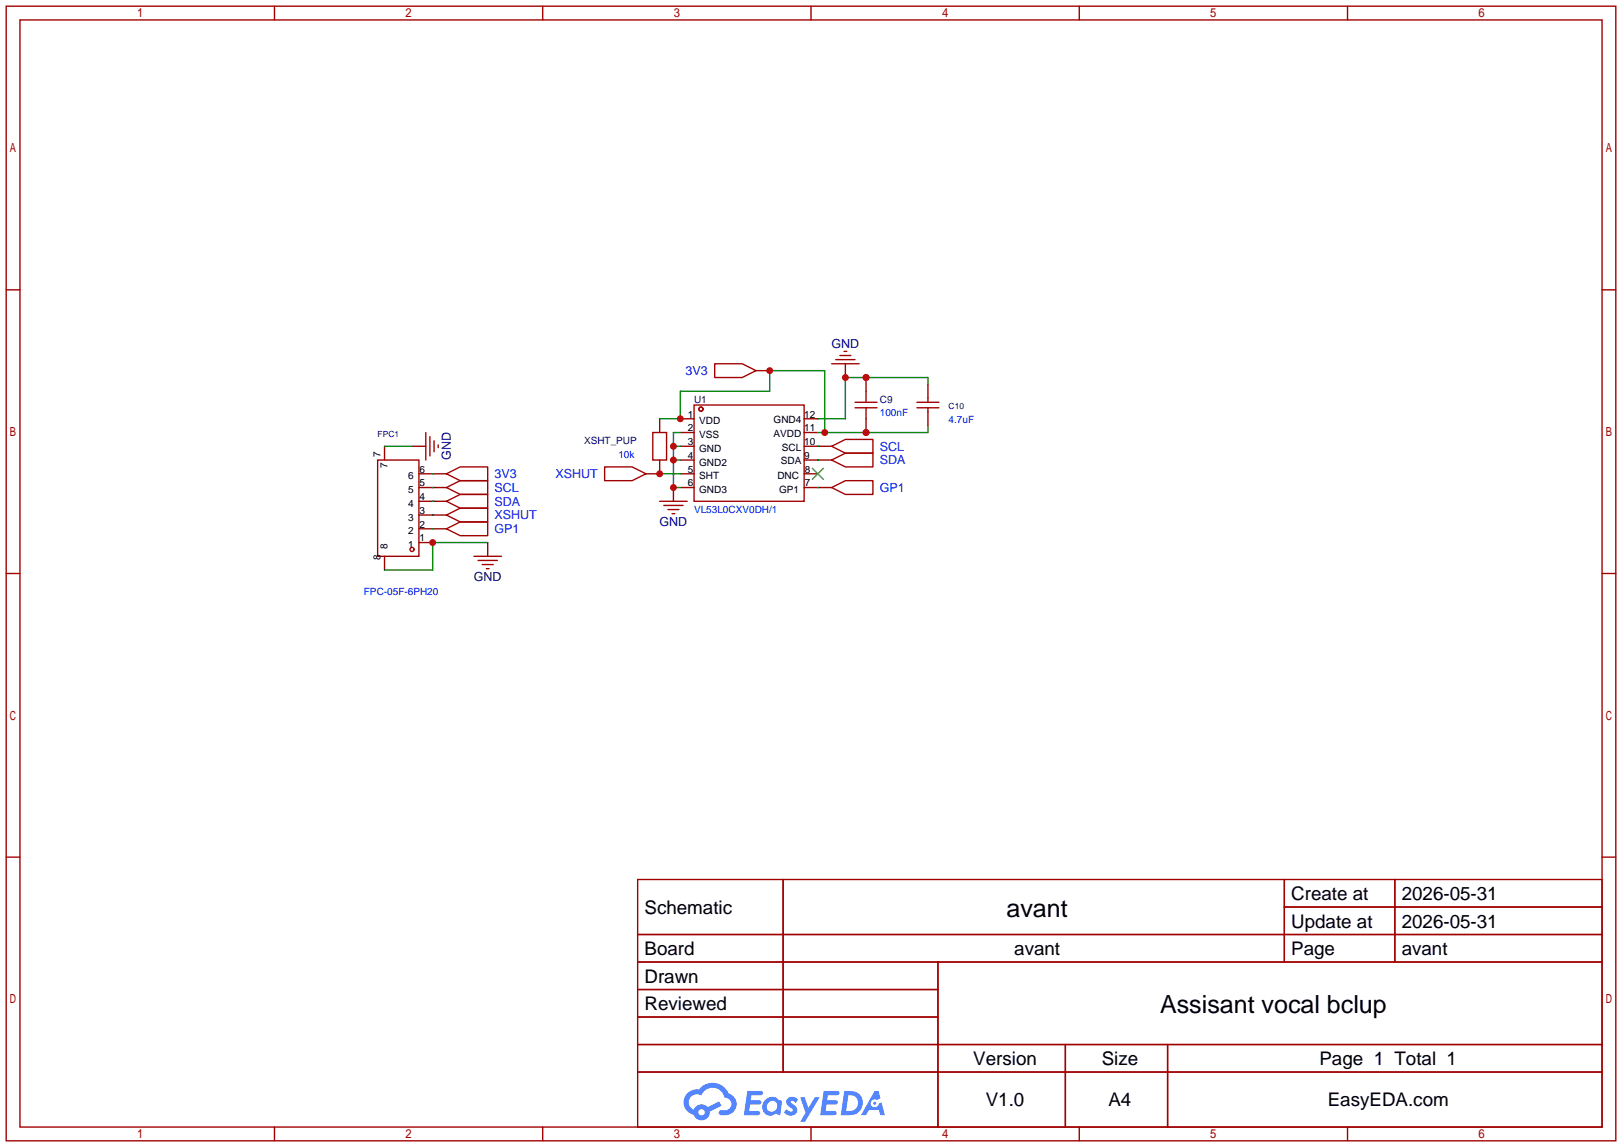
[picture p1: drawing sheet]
<svg xmlns="http://www.w3.org/2000/svg" width="299mm" height="212mm" viewBox="0 0 299 212" stroke-linecap="round" stroke-linejoin="round" font-family="sans-serif">
<g fill="none" stroke="#a10000" stroke-width=".25">
<path d="M1.1 1.1h297.2v209.6h-297.2zM3.7 3.7h292.1v204.5h-292.1zM50.7 1.1v2.6M100.2 1.1v2.6M149.7 1.1v2.6M199.3 1.1v2.6M248.8 1.1v2.6M1.1 53.5h2.6M295.8 53.5h2.5M1.1 105.9h2.6M295.8 105.9h2.5M1.1 158.3h2.6"/>
<path d="M295.8 158.3h2.5M117.7 162.4h178.1v45.8h-178.1zM117.7 172.6h178.1M117.7 177.7h178.1M144.6 162.4v35.6M173.2 177.7v30.5M237.1 162.4v15.3M237.1 167.5h58.7M257.5 162.4v15.3M117.7 182.8h55.5M117.7 192.9h178.1M117.7 187.8h55.5"/>
<path d="M117.7 198h178.1M196.7 192.9v15.3M215.6 192.9v15.3M50.7 208.2v2.5M100.2 208.2v2.5M149.7 208.2v2.5M199.3 208.2v2.5M248.8 208.2v2.5"/>
</g>
<g fill="#5487ff">
<path d="M145.5 202.8a1.3 1.3 0 0 1 1.8 .3l-.4 .6a.54 .54 0 0 0-.9-.2l.1 .2a1.58 1.58 0 0 1 1.1 1.6 1.43 1.43 0 0 1-2.5 .1l.5-.6a.64 .64 0 0 0 .5 .5 .64 .64 0 0 0 .7-.3l-.2-.2a1.6 1.6 0 0 1-1-1.6z"/>
<path d="M147.7 202.7h.9l.7 1.9 1.1-1.9h.9l-2.7 4.5h-.9l1-1.7z"/>
<path d="M138 201.5h1.6a1.31 1.31 0 0 1 1.2 .2 .4 .4 0 0 1-.3 .6h-1.8l-.1 .9h1.6a.4 .4 0 0 1 .4 .4 .4 .4 0 0 1-.4 .4h-1.7l-.2 1.2h.8a1.23 1.23 0 0 1 1.2 .2 .39 .39 0 0 1-.3 .6h-2.7z"/>
<path d="M152.1 201.5h1.6a1.32 1.32 0 0 1 1.3 .2 .39 .39 0 0 1-.4 .6h-1.7l-.2 .9h1.7a.4 .4 0 0 1 .3 .4 .4 .4 0 0 1-.4 .4h-1.7l-.2 1.2h.8a1.23 1.23 0 0 1 1.2 .2 .39 .39 0 0 1-.3 .6h-2.7z"/>
<path d="M161.5 201.5h.7l.4 1.3-.7 .4a.75 .75 0 0 0-1.1 .3 .75 .75 0 0 0 .5 1 .75 .75 0 0 0 .9-.6l.6-.3 .6 2.4h-.9l-.2-1h-1.9l-.5 1h-.9z"/>
<path d="M155.9 201.5l-.7 4.5h1.5a2.27 2.27 0 0 0 2.6-2.3 2.27 2.27 0 0 0-2.7-2.2zM156.6 202.3a1.5 1.5 0 0 1 1.8 1.5 1.5 1.5 0 0 1-1.9 1.4h-.3z"/>
<path d="M141.3 203.1a1.62 1.62 0 0 0-.4 2.1 1.62 1.62 0 0 0 2 .7l.4-.3 .3 .3 .5 .1 .3-2.5-.2-.3h-.4a1.58 1.58 0 0 0-2.5-.1zM141.9 203.6a.99 .99 0 0 1 1.6 .3 .99 .99 0 0 1-.9 1.4 .94 .94 0 0 1-1-.5 .94 .94 0 0 1 .3-1.2z"/>
<path d="M126.9 201.9a2.37 2.37 0 0 0 1.2 4 1.54 1.54 0 0 0 1.7 1 1.54 1.54 0 0 0 1.3-1.6l2.1-1.1-.5-.8-2 1.1a1.57 1.57 0 0 0-2.6 .4 1.5 1.5 0 0 1-.8-2.1 1.5 1.5 0 0 1 2.2-.5 2.23 2.23 0 0 1 2.3-1.4 2.23 2.23 0 0 1 2 1.8 1.16 1.16 0 0 1 1.2 1.1 1.16 1.16 0 0 1-1 1.3h-.7a.47 .47 0 0 0-.6 .3 .47 .47 0 0 0 .4 .6 2.23 2.23 0 0 0 2.3-.7 2.23 2.23 0 0 0 .4-2.3 2.16 2.16 0 0 0-1.3-1.1 3.2 3.2 0 0 0-5.4-.7l-1.2 .1zM129 205.4a.58 .58 0 0 1 1.1 0 .58 .58 0 0 1-1.1 0z"/>
<circle cx="161.5" cy="203.8" r=".28"/>
</g>
<g fill="none" stroke="#a10000" stroke-width=".25">
<path d="M128.1 74.8h20.4v17.8h-20.4zM153.5 67.2h5.1M154.3 66.4h3.6M155.1 65.7h2M155.8 64.9h.5M121.8 92.6h5.1M122.6 93.3h3.5M123.3 94.1h2M124.1 94.9h.5"/>
<circle cx="129.4" cy="75.6" r=".38"/>
</g>
<g fill="none" stroke="#870000" stroke-width=".25">
<path d="M125.6 77.3h2.5M125.6 79.9h2.5M148.5 77.3h2.5M148.5 79.9h2.5M156.1 67.2v2.5M124.3 90v2.6M125.6 82.4h2.5M125.6 85h2.5M125.6 87.5h2.5M125.6 90h2.5M148.5 82.4h2.5M148.5 85h2.5"/>
<path d="M148.5 87.5h2.5M148.5 90h2.5"/>
</g>
<path d="M150 86.5l2 2M152 86.5l-2 2" fill="none" stroke="#3c3" stroke-width=".25"/>
<path d="M125.6 79.9h-1.3v10.1h1.3M124.3 85h1.3M124.3 82.4h1.3" fill="none" stroke="#008700" stroke-width=".25"/>
<g fill="#c00">
<circle cx="124.3" cy="90" r=".63"/>
<circle cx="124.3" cy="85" r=".63"/>
<circle cx="124.3" cy="82.4" r=".63"/>
</g>
<path d="M171.3 71v-1.3h-15.2v7.6h-5.1" fill="none" stroke="#008700" stroke-width=".25"/>
<g fill="#c00">
<circle cx="156.1" cy="69.7" r=".63"/>
<circle cx="159.9" cy="69.7" r=".63"/>
</g>
<path d="M139.6 68.5h2.5M151 82.4h2.5M151 85h2.5" fill="none" stroke="#870000" stroke-width=".25"/>
<path d="M132 67.2h5l2.6 1.3-2.6 1.2h-5zM153.5 82.4l2.6-1.2h5.1v2.5h-5.1zM153.5 85l2.6-1.3h5.1v2.5h-5.1z" fill="none" stroke="#a10000" stroke-width=".25"/>
<path d="M121.8 77.3h3.8v-5h16.5v-3.8h10.2v11.4M171.3 78.6v1.3h-20.3M151 82.4h.1M151 85h.1" fill="none" stroke="#008700" stroke-width=".25"/>
<g fill="#c00">
<circle cx="142.1" cy="68.5" r=".63"/>
<circle cx="152.3" cy="79.9" r=".63"/>
<circle cx="159.9" cy="79.9" r=".63"/>
<circle cx="125.6" cy="77.3" r=".63"/>
</g>
<path d="M159.9 77.3v2.6M119.3 87.5h2.5" fill="none" stroke="#870000" stroke-width=".25"/>
<path d="M157.9 75.3h4M111.6 86.2h5.1l2.6 1.3-2.6 1.3h-5.1z" fill="none" stroke="#a10000" stroke-width=".25"/>
<path d="M121.8 87.5h3.8" fill="none" stroke="#008700" stroke-width=".25"/>
<circle cx="159.9" cy="79.9" r=".63" fill="#c00"/>
<path d="M157.9 74.3h4M159.9 72.3v2" fill="none" stroke="#a10000" stroke-width=".25"/>
<path d="M159.9 69.7v2.6" fill="none" stroke="#870000" stroke-width=".25"/>
<circle cx="159.9" cy="69.7" r=".63" fill="#c00"/>
<path d="M120.5 79.9h2.6v5.1h-2.6zM159.9 75.3v2M169.3 75.3h4.1M169.3 74.3h4.1M171.3 73.5v.8M171.3 75.3v.8" fill="none" stroke="#a10000" stroke-width=".25"/>
<path d="M121.8 77.3v2.6M171.3 71v2.5M171.3 76.1v2.5M121.8 85v2.5" fill="none" stroke="#870000" stroke-width=".25"/>
<circle cx="121.8" cy="87.5" r=".63" fill="#c00"/>
<path d="M71 82.4v2.6M77.3 90h5.1M77.3 97.7h5.1M77.3 95.1h5.1M77.3 92.6h5.1M77.3 87.5h5.1M151 90h2.5M71 102.7v2.6M77.3 100.2h2.6M90 100.2v2.5" fill="none" stroke="#870000" stroke-width=".25"/>
<g fill="none" stroke="#a10000" stroke-width=".25">
<path d="M69.7 85h7.6v17.7h-7.6zM82.4 87.5l2.6-1.3h5v2.6h-5zM82.4 90l2.6-1.2h5v2.5h-5zM82.4 92.6l2.6-1.3h5v2.6h-5zM82.4 95.1l2.6-1.2h5v2.5h-5zM82.4 97.7l2.6-1.3h5v2.5h-5zM153.5 90l2.6-1.2h5.1v2.5h-5.1zM87.5 102.7h5.1M88.3 103.5h3.5M89 104.3h2.1M89.8 105h.5"/>
<circle cx="76.1" cy="101.5" r=".38"/>
</g>
<path d="M79.9 87.5h.1M79.9 90h.1M79.9 92.6h.1M79.9 95.1h.1M79.9 97.7h.1M151 90h.1M90 100.2h-10.1v5.1h-8.9" fill="none" stroke="#008700" stroke-width=".25"/>
<circle cx="79.9" cy="100.2" r=".63" fill="#c00"/>
<path d="M76.1 82.4h2.5" fill="none" stroke="#870000" stroke-width=".25"/>
<path d="M78.6 79.9v5.1M79.4 80.6v3.6M80.1 81.4v2M80.9 82.2v.5" fill="none" stroke="#a10000" stroke-width=".25"/>
<path d="M71 82.4h5.1" fill="none" stroke="#008700" stroke-width=".25"/>
<g font-size="4.6">
<text x="185.8" y="169.4">avant</text>
<text x="214.2" y="187.1">Assisant vocal bclup</text>
</g>
<g font-size="3.5">
<text x="238.4" y="166.2">Create at</text>
<text x="258.8" y="166.2">2026-05-31</text>
<text x="119" y="168.8">Schematic</text>
<text x="238.4" y="171.3">Update at</text>
<text x="258.8" y="171.3">2026-05-31</text>
<text x="119" y="176.4">Board</text>
<text x="187.3" y="176.4">avant</text>
<text x="238.4" y="176.4">Page</text>
<text x="258.8" y="176.4">avant</text>
<text x="119" y="181.5">Drawn</text>
<text x="119" y="186.6">Reviewed</text>
<text x="179.7" y="196.7">Version</text>
<text x="203.4" y="196.7">Size</text>
<text x="243.6" y="196.7">Page 1 Total 1</text>
<text x="182" y="204.3">V1.0</text>
<text x="204.7" y="204.3">A4</text>
<text x="245.1" y="204.3">EasyEDA.com</text>
</g>
<g font-size="2.3" fill="#000080">
<text x="153.5" y="64.2">GND</text>
<text x="83.2" y="85" transform="rotate(-90 83.2 85)">GND</text>
<text x="121.8" y="97.2">GND</text>
<text x="87.5" y="107.4">GND</text>
</g>
<g font-size="2.3" fill="#00f">
<text x="126.6" y="69.3">3V3</text>
<text x="162.4" y="83.2">SCL</text>
<text x="91.3" y="88.3">3V3</text>
<text x="102.5" y="88.3">XSHUT</text>
<text x="162.4" y="85.8">SDA</text>
<text x="91.3" y="90.9">SCL</text>
<text x="91.3" y="93.4">SDA</text>
<text x="91.3" y="95.9">XSHUT</text>
<text x="162.4" y="90.9">GP1</text>
<text x="91.3" y="98.5">GP1</text>
</g>
<g font-size="1.8">
<text x="127" y="77.1">1</text>
<text x="148.5" y="77.1">12</text>
<text x="127" y="79.7">2</text>
<text x="127" y="82.2">3</text>
<text x="129.1" y="78.4">VDD</text>
<text x="129.1" y="80.9">VSS</text>
<text x="129.1" y="83.5">GND</text>
<text x="142.8" y="80.7">AVDD</text>
<text x="142.8" y="78.1">GND4</text>
<text x="144.4" y="83.2">SCL</text>
<text x="148.5" y="82.2">10</text>
<text x="148.5" y="79.7">11</text>
<text x="70.3" y="84.3" transform="rotate(-90 70.3 84.3)">7</text>
<text x="71.5" y="86.4" transform="rotate(-90 71.5 86.4)">7</text>
<text x="75.4" y="88.5">6</text>
<text x="77.5" y="89.8">5</text>
<text x="77.5" y="87.3">6</text>
<text x="127" y="84.7">4</text>
<text x="127" y="87.3">5</text>
<text x="127" y="89.8">6</text>
<text x="129.1" y="86">GND2</text>
<text x="129.1" y="88.5">SHT</text>
<text x="143.5" y="88.5">DNC</text>
<text x="144.2" y="85.7">SDA</text>
<text x="148.5" y="84.7">9</text>
<text x="148.6" y="89.8">7</text>
<text x="148.6" y="87.3">8</text>
<text x="75.4" y="93.6">4</text>
<text x="75.4" y="91.1">5</text>
<text x="77.5" y="94.9">3</text>
<text x="77.5" y="92.4">4</text>
<text x="129.1" y="91.1">GND3</text>
<text x="143.8" y="91.1">GP1</text>
<text x="71.5" y="101.3" transform="rotate(-90 71.5 101.3)">8</text>
<text x="75.4" y="101.2">1</text>
<text x="75.4" y="98.7">2</text>
<text x="75.4" y="96.2">3</text>
<text x="77.5" y="100">1</text>
<text x="77.5" y="97.4">2</text>
<text x="70.3" y="103.4" transform="rotate(-90 70.3 103.4)">8</text>
</g>
<g font-size="1.8" fill="#000080">
<text x="128.1" y="74.3">U1</text>
<text x="162.4" y="74.3">C9</text>
<text x="107.8" y="82">XSHT_PUP</text>
</g>
<g font-size="1.8" fill="#00f">
<text x="162.4" y="76.9">100nF</text>
<text x="175.1" y="78.2">4.7uF</text>
<text x="114.2" y="84.5">10k</text>
<text x="128.1" y="94.7">VL53L0CXV0DH/1</text>
<text x="67.2" y="109.9">FPC-05F-6PH20</text>
</g>
<g font-size="1.6" fill="#000080">
<text x="175.1" y="75.6">C10</text>
<text x="69.7" y="80.7">FPC1</text>
</g>
</svg>
